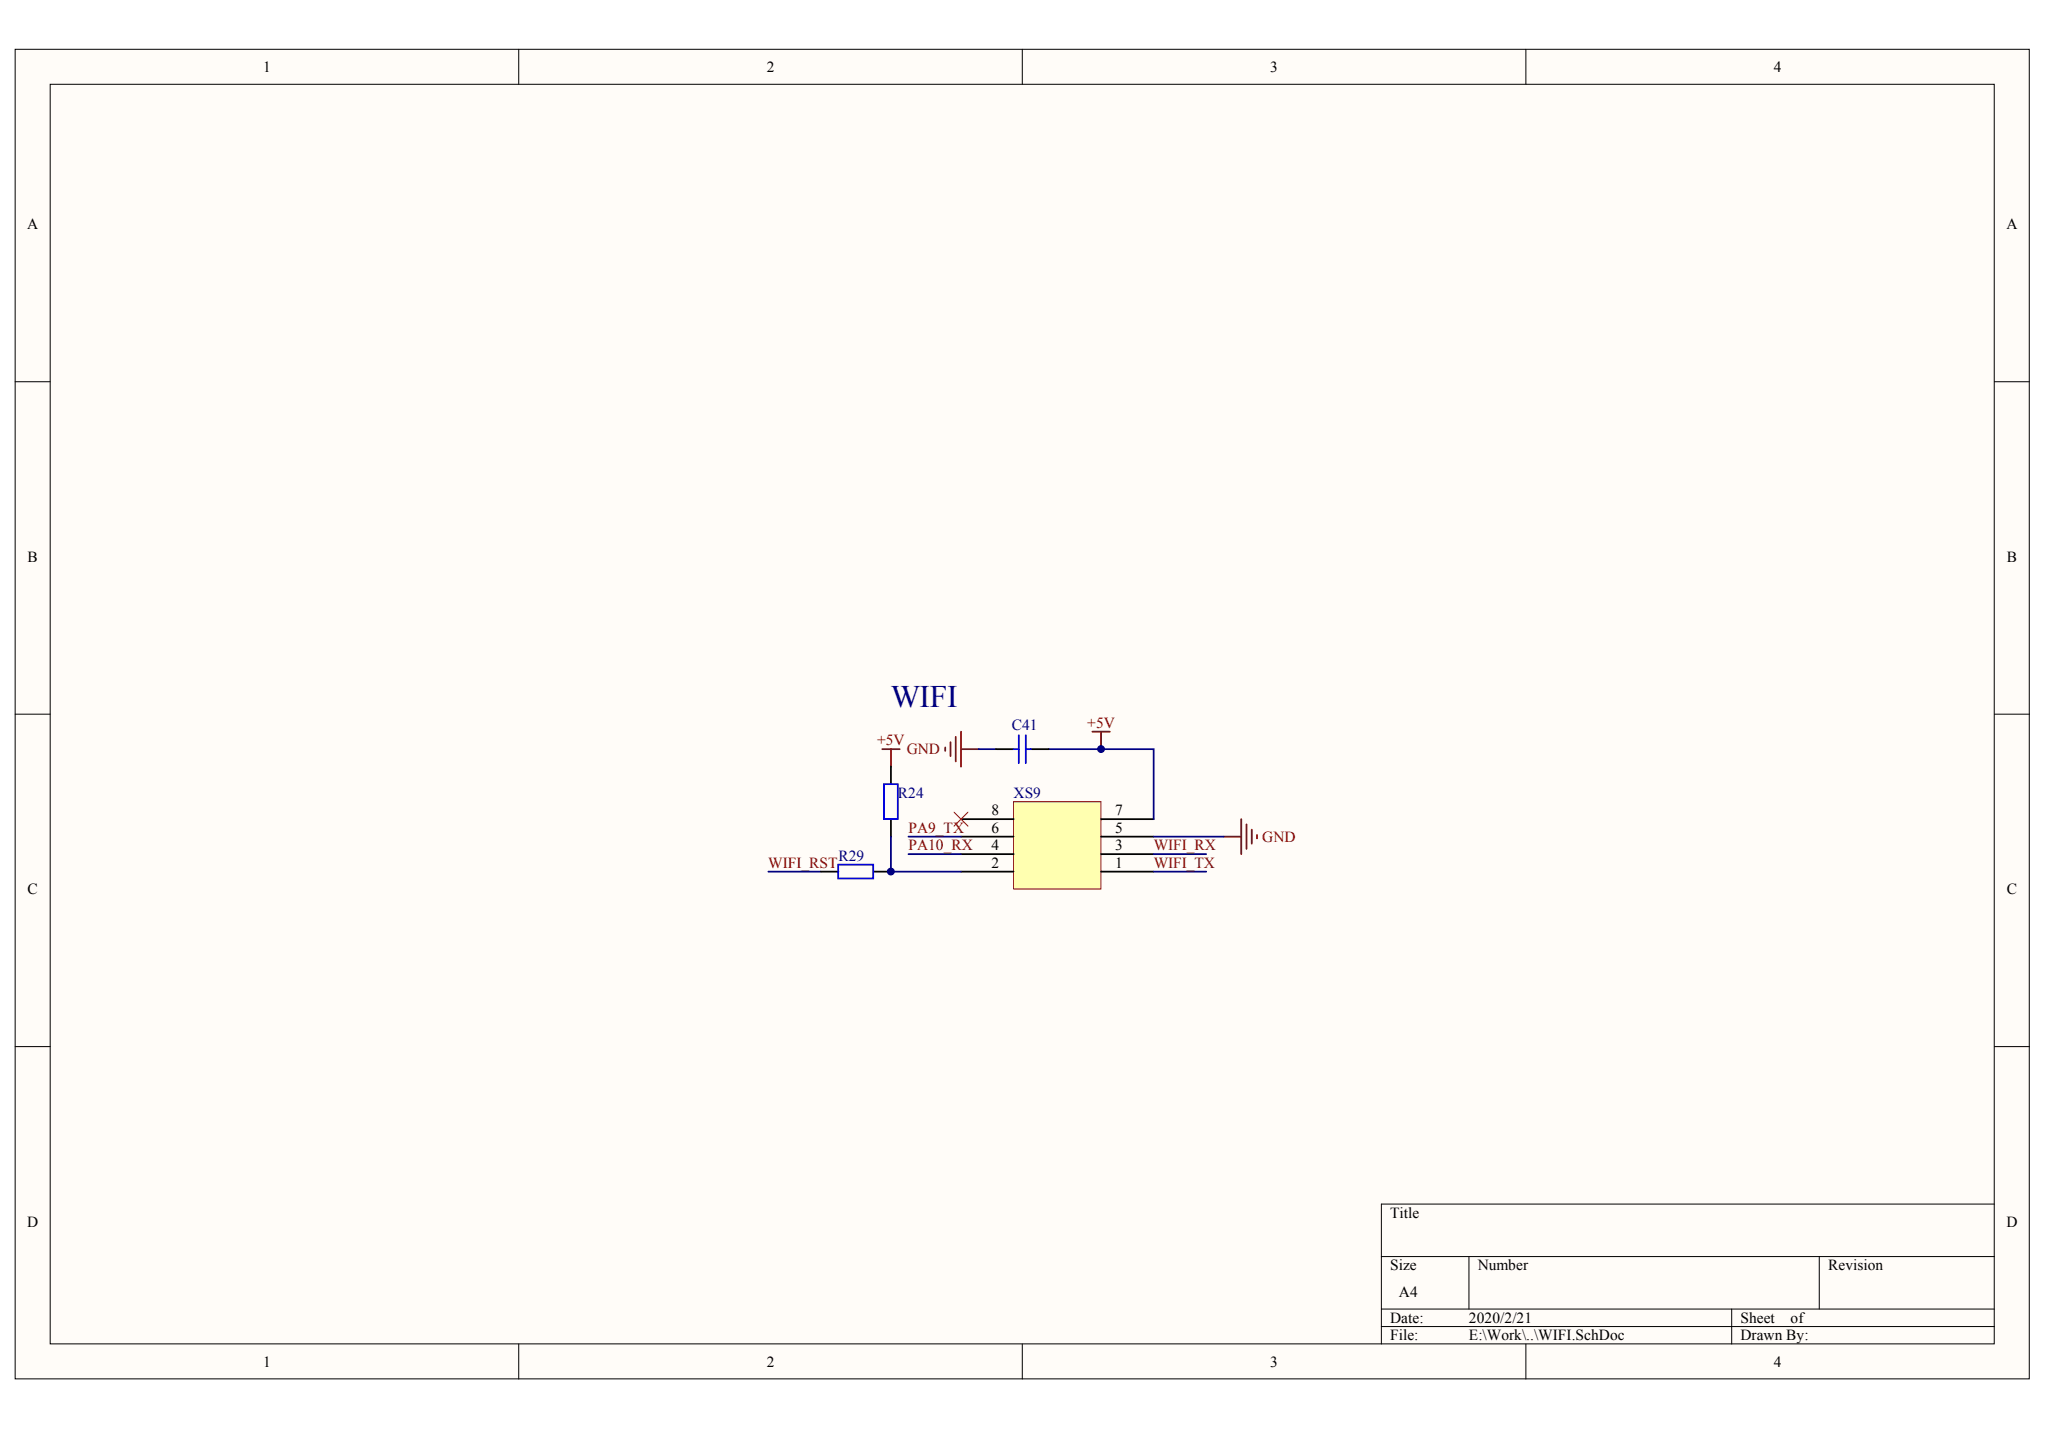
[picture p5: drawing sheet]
<svg xmlns="http://www.w3.org/2000/svg" width="289mm" height="202mm" viewBox="0 0 289 202" stroke-linecap="round" stroke-linejoin="round" font-family="sans-serif">
<g fill="#fffcf8" stroke="#000" stroke-width=".14">
<path d="M2.1 7h284.2v187.5h-284.2z"/>
<path d="M7.1 11.9h274.2v177.7h-274.2z"/>
</g>
<g fill="none" stroke="#000" stroke-width=".14">
<path d="M73.2 7v4.9M144.2 7v4.9M215.3 7v4.9M2.1 53.8h5M281.4 53.8h4.9M2.1 100.7h5M281.4 100.7h4.9M2.1 147.6h5M281.4 147.6h4.9M194.9 177.3h86.5M207.2 177.3v7.4M256.7 177.3v7.4"/>
<path d="M281.4 169.8h-86.5v19.8M73.2 189.6v4.9M144.2 189.6v4.9M194.9 184.7h86.5M194.9 187.1h86.5M215.3 189.6v4.9M244.3 184.7v4.9"/>
</g>
<path d="M143 113.1h12.3v12.3h-12.3z" fill="#ffffb0" stroke="#800000" stroke-width=".14"/>
<g fill="none" stroke="#000" stroke-width=".25">
<path d="M125.7 108.1v2.5M125.7 115.6v2.4M135.6 118h7.4M135.6 115.6h7.4M140.5 105.7h2.5M145.5 105.7h2.4M155.3 118h7.5M155.3 115.6h7.5M115.8 123h2.5M123.2 123h2.5M135.6 123h7.4M135.6 120.5h7.4"/>
<path d="M155.3 123h7.5M155.3 120.5h7.5"/>
</g>
<path d="M125.7 118v5h9.9M128.2 118h7.4M138 105.7h2.5M147.9 105.7h14.9v9.9M162.8 118h9.8M108.4 123h7.4M128.2 120.5h7.4M162.8 123h7.4M162.8 120.5h7.4" fill="none" stroke="#000080" stroke-width=".25"/>
<g fill="none" stroke="#800000" stroke-width=".25">
<path d="M124.5 105.7h2.4M125.7 105.7v2.4M133.4 105.4v.5M134.1 104.7v2M134.8 104v3.4M135.6 103.2v4.9M135.6 105.7h2.4M154.1 103.2h2.5M155.3 103.2v2.5M172.6 118h2.5M175.1 115.6v4.9M175.9 116.3v3.4"/>
<path d="M176.6 117v2M177.3 117.8v.5"/>
</g>
<path d="M134.6 114.6l2 1.9M136.6 114.6l-2 1.9" fill="none" stroke="#f00" stroke-width=".14"/>
<path d="M124.7 110.6h2v4.9h-2zM143 105.7h.7M143.7 103.7v4M144.7 103.7v4M144.7 105.7h.8M118.3 122h4.9v1.9h-4.9z" fill="none" stroke="#00f" stroke-width=".25"/>
<g fill="#000080" stroke="#000080" stroke-width=".14">
<circle cx="125.7" cy="122.9" r=".48"/>
<circle cx="155.3" cy="105.7" r=".48"/>
</g>
<text font-size="4.4" fill="#000080" x="125.7" y="99.7">WIFI</text>
<g font-size="2.2">
<text x="37.1" y="10.1">1</text>
<text x="108.2" y="10.1">2</text>
<text x="179.2" y="10.1">3</text>
<text x="250.3" y="10.1">4</text>
<text x="3.8" y="32.3">A</text>
<text x="283.1" y="32.3">A</text>
<text x="3.9" y="79.2">B</text>
<text x="283.1" y="79.2">B</text>
<text x="139.9" y="120">4</text>
<text x="139.9" y="117.5">6</text>
<text x="139.9" y="115">8</text>
<text x="157.3" y="120">3</text>
<text x="157.3" y="117.5">5</text>
<text x="157.3" y="115">7</text>
<text x="139.9" y="122.4">2</text>
<text x="157.3" y="122.4">1</text>
<text x="3.9" y="126.1">C</text>
<text x="283.1" y="126.1">C</text>
<text x="3.8" y="173">D</text>
<text x="196.1" y="171.8">Title</text>
<text x="283.1" y="173">D</text>
<text x="196.1" y="179.2">Size</text>
<text x="208.5" y="179.2">Number</text>
<text x="257.9" y="179.2">Revision</text>
<text x="197.4" y="182.9">A4</text>
<text x="196.1" y="186.6">Date:</text>
<text x="196.1" y="189.1">File:</text>
<text x="207.2" y="186.6">2020/2/21</text>
<text x="207.2" y="189.1">E:\Work\..\WIFI.SchDoc</text>
<text x="245.5" y="186.6">Sheet</text>
<text x="245.5" y="189.1">Drawn By:</text>
<text x="252.6" y="186.6">of</text>
<text x="37.1" y="192.8">1</text>
<text x="108.2" y="192.8">2</text>
<text x="179.2" y="192.8">3</text>
<text x="250.3" y="192.8">4</text>
</g>
<g font-size="2.2" fill="#800000">
<text x="123.7" y="105.1">+5V</text>
<text x="127.9" y="106.4">GND</text>
<text x="153.4" y="102.7">+5V</text>
<text x="128.2" y="117.5">PA9_TX</text>
<text x="128.2" y="120">PA10_RX</text>
<text x="162.8" y="120">WIFI_RX</text>
<text x="178.1" y="118.7">GND</text>
<text x="108.4" y="122.4">WIFI_RST</text>
<text x="162.8" y="122.4">WIFI_TX</text>
</g>
<g font-size="2.2" fill="#000080">
<text x="142.7" y="102.9">C41</text>
<text x="126.7" y="112.6">R24</text>
<text x="143" y="112.6">XS9</text>
<text x="118.3" y="121.4">R29</text>
</g>
</svg>
